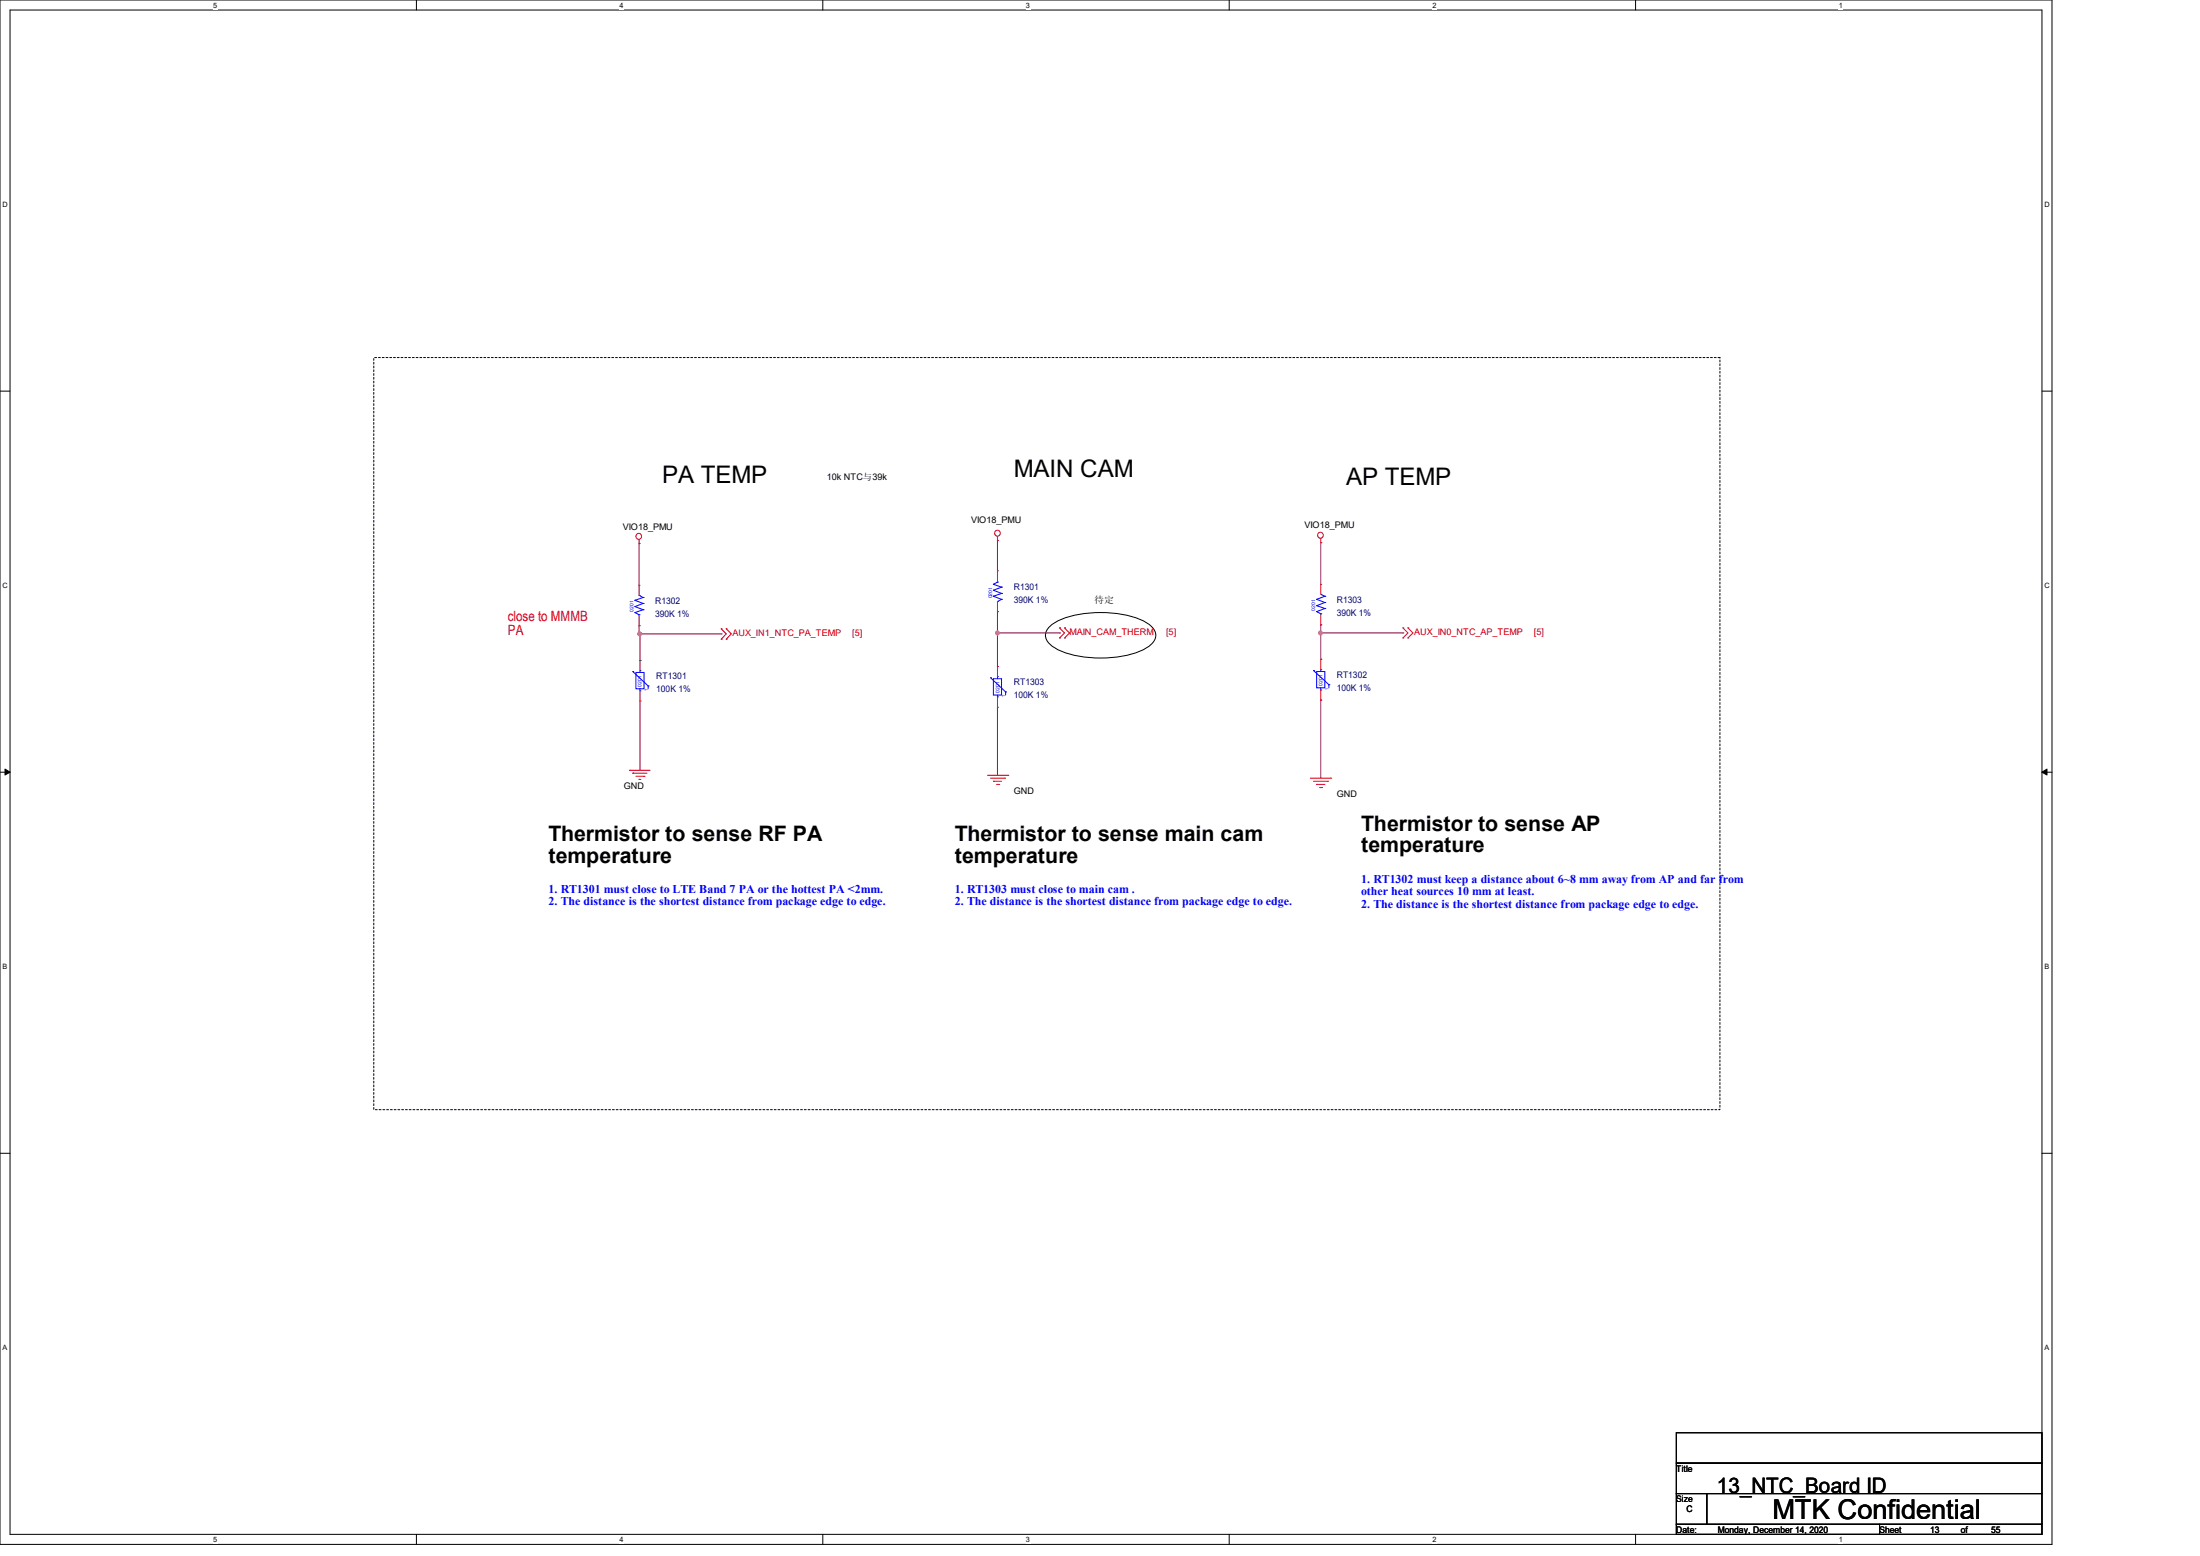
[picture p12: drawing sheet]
<svg xmlns="http://www.w3.org/2000/svg" width="297mm" height="210mm" viewBox="0 0 297 210" stroke-linecap="round" stroke-linejoin="round" font-family="sans-serif">
<path d="M0 0h277v208.4h-277zM1.4 1.4h274.3v205.7h-274.3z" fill="none" stroke="#000" stroke-width=".14"/>
<g fill="#fff">
<path d="M28.8 .1h.5v1.1h-.5z"/>
<path d="M28.8 207.2h.5v1.1h-.5z"/>
</g>
<path d="M56.2 0v1.4M56.2 207.1v1.3" fill="none" stroke="#000" stroke-width=".14"/>
<g fill="#fff">
<path d="M83.7 .1h.5v1.1h-.5z"/>
<path d="M83.7 207.2h.5v1.1h-.5z"/>
</g>
<path d="M111.1 0v1.4M111.1 207.1v1.3" fill="none" stroke="#000" stroke-width=".14"/>
<g fill="#fff">
<path d="M138.5 .1h.6v1.1h-.6z"/>
<path d="M138.5 207.2h.6v1.1h-.6z"/>
</g>
<path d="M165.9 0v1.4M165.9 207.1v1.3" fill="none" stroke="#000" stroke-width=".14"/>
<g fill="#fff">
<path d="M193.4 .1h.5v1.1h-.5z"/>
<path d="M193.4 207.2h.5v1.1h-.5z"/>
</g>
<path d="M220.8 0v1.4M220.8 207.1v1.3" fill="none" stroke="#000" stroke-width=".14"/>
<g fill="#fff">
<path d="M248.2 .1h.6v1.1h-.6z"/>
<path d="M248.2 207.2h.6v1.1h-.6z"/>
<path d="M.3 27.1h.8v1.1h-.8z"/>
<path d="M276 27.1h.7v1.1h-.7z"/>
<path d="M.3 78.5h.8v1.1h-.8z"/>
<path d="M276 78.5h.7v1.1h-.7z"/>
</g>
<path d="M0 52.8h1.4M275.7 52.8h1.3" fill="none" stroke="#000" stroke-width=".14"/>
<g fill="#fff">
<path d="M.3 129.9h.7v1.1h-.7z"/>
<path d="M276 129.9h.6v1.1h-.6z"/>
</g>
<path d="M0 104.2h1.4M275.7 104.2h1.3" fill="none" stroke="#000" stroke-width=".14"/>
<path d="M.7 103.8l.7 .4-.7 .4zM275.7 104.2l.7-.4v.8z" fill="#000" stroke="#000" stroke-width=".14"/>
<g fill="#fff">
<path d="M.3 181.4h.7v1.1h-.7z"/>
<path d="M276 181.4h.6v1.1h-.6z"/>
</g>
<path d="M141.5 84.8a7.7 7.7 0 0 1 4.7-2 14.6 14.6 0 0 1 8.4 1.1 2.05 2.05 0 0 1 1.3 2.3 3.6 3.6 0 0 1-2 1.7 15.9 15.9 0 0 1-10.6 0 3.6 3.6 0 0 1-2.1-1.7l-.1-.5 .1-.5zM0 155.7h1.4M275.7 155.7h1.3M226.3 193.4h49.4v4.1h-49.4zM226.3 197.5h49.4v4.1h-49.4zM226.3 205.7h27.4v1.4h-27.4zM226.3 201.6h4.1v4.1h-4.1zM230.4 201.6h45.3v4.1h-45.3zM253.7 205.7h22v1.4h-22z" fill="none" stroke="#000" stroke-width=".14"/>
<path d="M50.5 48.3h181.7v101.5h-181.7z" fill="none" stroke="#000" stroke-width=".14" stroke-dasharray=".3"/>
<g fill="none" stroke="#f00" stroke-width=".14">
<path d="M86.3 73.4h.1M86.3 79h.1M86.3 72.8v.6M86.3 79v1.3M134.7 72.9h.1M134.7 72.4v.5M134.7 77h.1M134.7 77v1.4M178.3 73.2h.1M178.3 72.7v.5M178.3 78.9h.1M178.3 78.9v1.3"/>
<path d="M86.3 84.5h.1M86.3 83.1v1.4M86.4 89.2h.1M86.4 94.6h.1M86.4 89.2v1.3M86.4 93.3v1.3M97.4 84.9h.1M97.4 86.3h.1M97.4 84.9l.6 .7-.6 .7M98 84.9h.1M98 86.3h.1M98 84.9l.7 .7-.7 .7"/>
<path d="M134.7 90h.1M134.7 95.5h.1M134.7 90v1.3M134.7 94.1v1.4M134.7 82.5h.1M134.7 81.2v1.3M143 84.8h.1M143 86.1h.1M143 84.8l.7 .6-.7 .7M143.7 84.8h.1M143.7 86.1h.1M143.7 84.8l.7 .6-.7 .7"/>
<path d="M178.3 84.3h.1M178.3 83v1.3M178.3 89h.1M178.3 94.5h.1M178.3 89v1.4M178.3 93.1v1.4M189.4 84.8h.1M189.4 86.1h.1M189.4 84.8l.7 .6-.7 .7M190.1 84.8h.1M190.1 86.1h.1M190.1 84.8l.7 .6-.7 .7"/>
<path d="M85 104h.1M85 104h2.8M85.4 104.4h.1M85.4 104.4h1.9M85.9 104.8h1.1M86.3 105.2h.1M86.3 105.2h.2M87 104.8h.1M133.3 104.6h2.8M133.7 105h1.9M134.1 105.5h.1M134.1 105.5h1.1"/>
<path d="M134.5 105.9h.3M134.8 105.9h.1M135.6 105h.1M136.1 104.6h.1M176.9 105h2.8M177.3 105.5h1.9M177.8 105.9h.1M177.8 105.9h1.1M178.1 106.3h.3M178.4 106.3h.1M179.2 105.5h.1M179.7 105h.1"/>
<circle cx="86.2" cy="72.4" r=".39"/>
<circle cx="134.7" cy="72" r=".39"/>
<circle cx="178.3" cy="72.2" r=".39"/>
</g>
<g fill="none" stroke="#00f" stroke-width=".14">
<path d="M134.1 78.9h.1M134.1 79.7h.1M134.1 78.9l1.1 .3M134.1 79.7l1.1 .4M134.7 78.6h.1M134.7 78.4v.2M134.7 78.6l-.6 .3M135.2 79.2h.1M135.2 79.2l-1.1 .5M85.4 90.6h.1M85.4 90.6l2.1 2M85.7 82.7h.1"/>
<path d="M85.7 81.9h.1M85.7 81h.1M85.7 82.7l.6 .3M85.7 81.9l1.1 .4M85.7 81l1.1 .4M85.9 90.8h1.1v2.2h-1.1zM86.3 80.3h.1M86.3 83h.1M86.3 80.3l.5 .3M86.3 83v.1M86.4 90.5h.1M86.4 93.3h.1"/>
<path d="M86.4 90.5v.3M86.4 93v.3M86.8 82.3h.1M86.8 81.4h.1M86.8 80.6h.1M86.8 82.3l-1.1 .4M86.8 81.4l-1.1 .5M86.8 80.6l-1.1 .4M87.5 92.6h.1M87.5 92.6v.4M133.7 91.5h.1M133.7 91.5l2.1 1.9"/>
<path d="M134.1 91.6h1.1v2.2h-1.1zM134.1 80.5h.1M134.1 80.5l1.1 .4M134.7 91.3h.1M134.7 94.1h.1M134.7 91.3v.3M134.7 93.8v.3M134.7 81.2h.1M135.2 80.1h.1M135.2 80.9h.1M135.2 80.1l-1.1 .4M135.2 80.9l-.5 .3"/>
<path d="M135.8 93.4h.1M135.8 93.4v.4M177.3 90.5h.1M177.3 90.5l2.1 1.9M177.8 82.5h.1M177.8 81.7h.1M177.8 80.9h.1M177.8 82.5l.5 .3M177.8 81.7l1.1 .4M177.8 80.9l1.1 .4M177.8 90.6h1.1v2.2h-1.1zM178.3 80.2h.1"/>
<path d="M178.3 82.8h.1M178.3 80.2l.6 .3M178.3 82.8v.2M178.3 90.4h.1M178.3 93.1h.1M178.3 90.4v.2M178.3 92.8v.3M178.9 82.1h.1M178.9 81.3h.1M178.9 80.5h.1M178.9 82.1l-1.1 .4M178.9 81.3l-1.1 .4"/>
<path d="M178.9 80.5l-1.1 .4M179.4 92.4h.1M179.4 92.4v.4"/>
</g>
<g fill="none" stroke="#800040" stroke-width=".14">
<path d="M86.3 73.4h.1M86.3 73.4v5.6M134.7 72.9h.1M134.7 72.9v4.1M178.3 73.2h.1M178.3 73.2v5.7M86.3 84.5h.1M86.3 85.6h.1M86.3 84.5v1.1M86.3 85.6h11.1M86.4 89.2h.1M86.4 85.6v3.6"/>
<path d="M86.4 94.6v9.4M97.4 85.6h.1M134.7 82.5h.1M134.7 90h.1M134.7 82.5v7.5M134.7 95.5v9.1M134.7 85.4h8.3M143 85.4h.1M178.3 84.3h.1M178.3 89h.1M178.3 94.5h.1M178.3 84.3v4.7"/>
<path d="M178.3 94.5v10.5M178.3 85.4h11.1M189.4 85.4h.1M86.4 104h.1M134.7 104.6h.1"/>
</g>
<g fill="#f0f" stroke="#f0f" stroke-width=".14">
<circle cx="86.4" cy="85.6" r=".25"/>
<circle cx="134.7" cy="85.4" r=".25"/>
<circle cx="178.3" cy="85.4" r=".25"/>
</g>
<text font-size="3.7" x="239.3" y="205.1">MTK Confidential</text>
<g font-size="3.3">
<text x="89.4" y="65.2">PA TEMP</text>
<text x="136.9" y="64.4">MAIN CAM</text>
<text x="181.7" y="65.5">AP TEMP</text>
</g>
<g font-size="2.9">
<text x="74" y="113.5">Thermistor to sense RF PA</text>
<text x="128.9" y="113.5">Thermistor to sense main cam</text>
<text x="183.8" y="112.1">Thermistor to sense AP</text>
<text x="74" y="116.5">temperature</text>
<text x="128.9" y="116.5">temperature</text>
<text x="183.8" y="115.1">temperature</text>
<text x="231.8" y="201.5">13_NTC_Board ID</text>
</g>
<g font-size="1.9" fill="#f00">
<text x="68.6" y="83.8">close to MMMB</text>
<text x="68.6" y="85.8">PA</text>
</g>
<g font-size="1.6" fill="#00f">
<text x="183.8" y="119.2">1. RT1302 must keep a distance about 6~8 mm away from AP and far from</text>
<text x="74" y="120.5">1. RT1301 must close to LTE Band 7 PA or the hottest PA &lt;2mm.</text>
<text x="74" y="122.2">2. The distance is the shortest distance from package edge to edge.</text>
<text x="128.9" y="120.5">1. RT1303 must close to main cam .</text>
<text x="128.9" y="122.2">2. The distance is the shortest distance from package edge to edge.</text>
<text x="183.8" y="120.9">other heat sources 10 mm at least.</text>
<text x="183.8" y="122.6">2. The distance is the shortest distance from package edge to edge.</text>
</g>
<g font-size="1.2">
<text x="111.6" y="64.8">10k NTC与39k</text>
<text x="84.1" y="71.5">VIO18_PMU</text>
<text x="131.1" y="70.7">VIO18_PMU</text>
<text x="176.1" y="71.3">VIO18_PMU</text>
<text x="147.7" y="81.4">待定</text>
<text x="84.2" y="106.5">GND</text>
<text x="136.9" y="107.1">GND</text>
<text x="180.5" y="107.6">GND</text>
<text x="226.3" y="198.6">Title</text>
<text x="226.3" y="202.7">Size</text>
<text x="226.3" y="206.9">Date:</text>
<text x="227.7" y="204.1">C</text>
<text x="231.9" y="206.9">Monday, December 14, 2020</text>
<text x="253.7" y="206.9">Sheet</text>
<text x="260.6" y="206.9">13</text>
<text x="264.7" y="206.9">of</text>
<text x="268.8" y="206.9">55</text>
</g>
<g font-size="1.2" fill="#000080">
<text x="88.4" y="81.5">R1302</text>
<text x="88.4" y="83.3">390K 1%</text>
<text x="136.9" y="79.6">R1301</text>
<text x="136.9" y="81.4">390K 1%</text>
<text x="180.5" y="81.4">R1303</text>
<text x="180.5" y="83.1">390K 1%</text>
<text x="88.6" y="91.7">RT1301</text>
<text x="88.6" y="93.4">100K 1%</text>
<text x="136.9" y="92.5">RT1303</text>
<text x="136.9" y="94.3">100K 1%</text>
<text x="180.5" y="91.5">RT1302</text>
<text x="180.5" y="93.3">100K 1%</text>
</g>
<g font-size="1.2" fill="#f00">
<text x="98.9" y="85.9">AUX_IN1_NTC_PA_TEMP</text>
<text x="115.1" y="85.9">[5]</text>
<text x="144.4" y="85.8">MAIN_CAM_THERM</text>
<text x="157.4" y="85.8">[5]</text>
<text x="190.9" y="85.8">AUX_IN0_NTC_AP_TEMP</text>
<text x="207.1" y="85.8">[5]</text>
</g>
<g font-size="1">
<text x="28.8" y="1">5</text>
<text x="83.7" y="1">4</text>
<text x="138.5" y="1">3</text>
<text x="193.4" y="1">2</text>
<text x="248.2" y="1">1</text>
<text x=".3" y="27.9">D</text>
<text x="276" y="27.9">D</text>
<text x=".3" y="79.4">C</text>
<text x="276" y="79.4">C</text>
<text x=".3" y="130.8">B</text>
<text x="276" y="130.8">B</text>
<text x=".3" y="182.2">A</text>
<text x="276" y="182.2">A</text>
<text x="28.8" y="208.1">5</text>
<text x="83.7" y="208.1">4</text>
<text x="138.5" y="208.1">3</text>
<text x="193.4" y="208.1">2</text>
<text x="248.2" y="208.1">1</text>
</g>
<g font-size=".7" fill="#00f">
<text x="85.5" y="82.5" transform="rotate(-90 85.5 82.5)">0201</text>
<text x="134" y="80.8" transform="rotate(-90 134 80.8)">0201</text>
<text x="177.6" y="82.4" transform="rotate(-90 177.6 82.4)">0201</text>
<text x="86.6" y="92.7" transform="rotate(-90 86.6 92.7)">0201</text>
<text x="134.9" y="93.5" transform="rotate(-90 134.9 93.5)">0201</text>
<text x="178.5" y="92.6" transform="rotate(-90 178.5 92.6)">0201</text>
</g>
<g font-size=".5" fill="#00f">
<text x="87.5" y="93.3" transform="rotate(-90 87.5 93.3)">T</text>
<text x="135.7" y="94.1" transform="rotate(-90 135.7 94.1)">T</text>
<text x="179.4" y="93.1" transform="rotate(-90 179.4 93.1)">T</text>
</g>
</svg>
